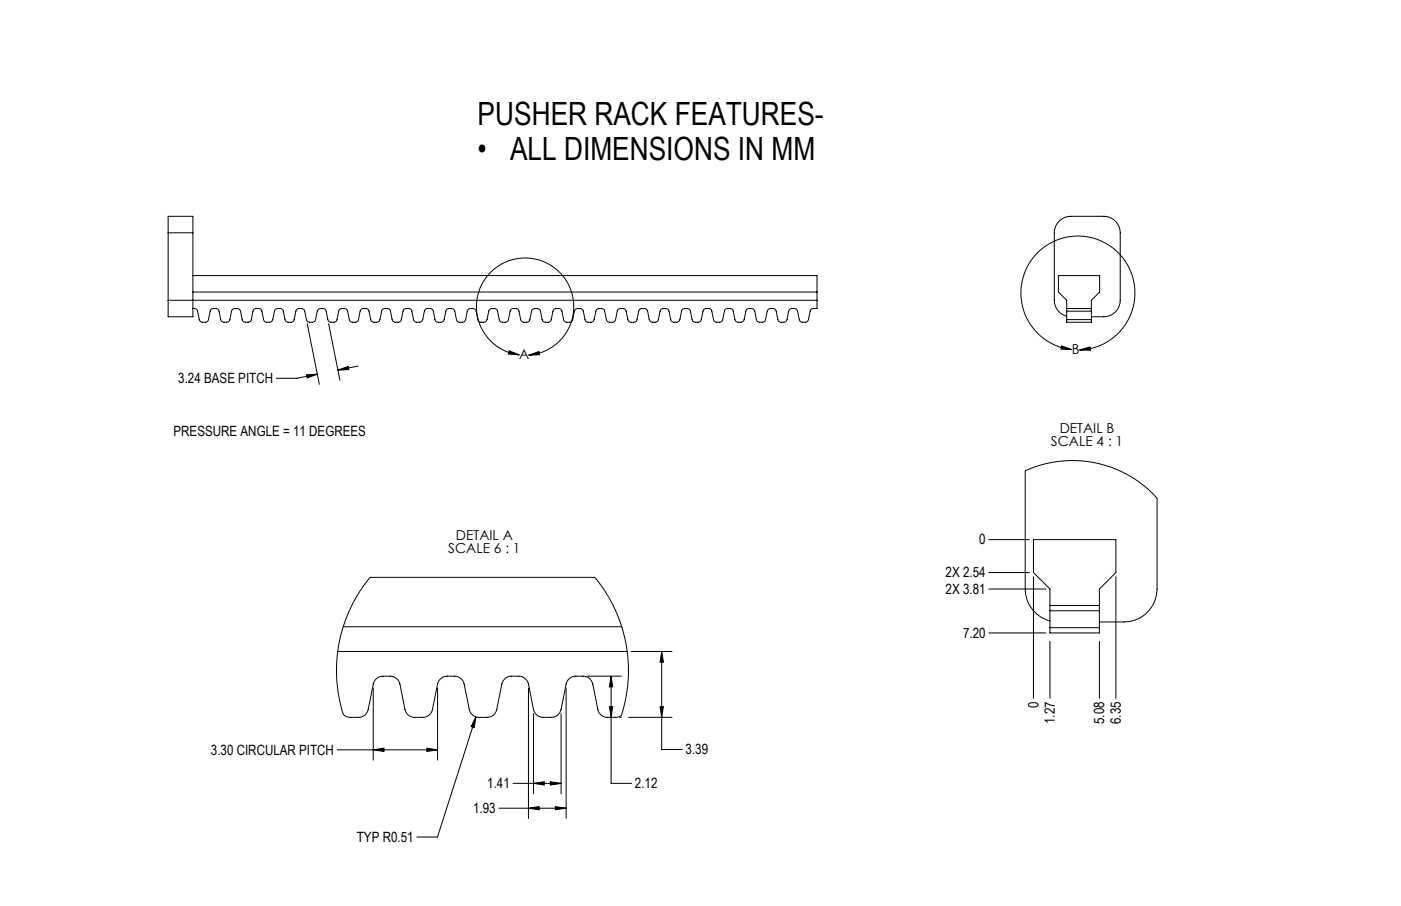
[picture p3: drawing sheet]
<svg xmlns="http://www.w3.org/2000/svg" width="432mm" height="279mm" viewBox="0 0 432 279" stroke-linecap="round" stroke-linejoin="round" font-family="sans-serif">
<g fill="none" stroke="#000" stroke-width=".31">
<path d="M51.8 71.8v-5.1h7.6v5.1M51.8 71.8h7.6M51.8 71.8v20.8M59.4 71.8v25.9h-7.6v-5.1M51.8 92.6h200M59.4 85h192.4v10.1h-1.3l-.6 .4-.7 3.1a.97 .97 0 0 1-1 .8h-1l-.7-.5-.7-2.9a.97 .97 0 0 0-1-.9h-.9l-.7 .5-.6 3a.98 .98 0 0 1-1.1 .8h-.9l-.7-.5-.7-2.9a.97 .97 0 0 0-1-.9h-.9l-.7 .5-.7 3a.97 .97 0 0 1-1 .8h-.9l-.7-.5-.7-2.9a.98 .98 0 0 0-1-.9h-.9l-.6 .4-.8 3.1a.97 .97 0 0 1-.9 .8h-1.1l-.7-.7-.6-2.7a.97 .97 0 0 0-1-.9h-.9l-.7 .5-.7 3a.97 .97 0 0 1-.9 .8h-1.1l-.7-.5-.6-2.9a.97 .97 0 0 0-1-.9h-.9l-.7 .5-.7 3a.97 .97 0 0 1-.9 .8h-1.1l-.7-.5-.6-2.9a.97 .97 0 0 0-1-.9h-.9l-.7 .5-.7 3a.98 .98 0 0 1-1 .8h-1l-.7-.5-.6-2.9a.97 .97 0 0 0-1-.9h-.9l-.7 .5-.7 3a.97 .97 0 0 1-1 .8h-1l-.7-.5-.6-2.9a.98 .98 0 0 0-1-.9h-.9l-.6 .4-.8 3.1a.97 .97 0 0 1-1 .8h-1l-.8-.7-.5-2.7a.97 .97 0 0 0-1-.9h-.9l-.7 .5-.7 3a.97 .97 0 0 1-1 .8h-1l-.7-.5-.6-2.9a.97 .97 0 0 0-1-.9h-.9l-.7 .5-.7 3a.97 .97 0 0 1-1 .8h-1l-.7-.5-.6-2.9a.97 .97 0 0 0-1-.9h-.9l-.7 .5-.7 3a.98 .98 0 0 1-1 .8h-1l-.7-.5-.6-2.9a.97 .97 0 0 0-1-.9h-.9l-.7 .5-.7 3a.97 .97 0 0 1-1 .8h-1l-.7-.5-.6-2.9a.98 .98 0 0 0-1-.9h-1l-.6 .4-.7 3.1a.97 .97 0 0 1-1 .8h-1l-.8-.7-.6-2.7a.97 .97 0 0 0-.9-.9h-1l-.7 .5-.6 3a.97 .97 0 0 1-1 .8h-1l-.7-.5-.6-2.9a.97 .97 0 0 0-1-.9h-1l-.7 .5-.6 3a.97 .97 0 0 1-1 .8h-1l-.7-.5-.6-2.9a.97 .97 0 0 0-1-.9h-.9l-.8 .5-.6 3a.98 .98 0 0 1-1 .8h-1l-.7-.5-.6-2.9a.97 .97 0 0 0-1-.9h-.9l-.8 .5-.6 3a.97 .97 0 0 1-1 .8h-1l-.7-.5-.6-2.9a.98 .98 0 0 0-1.1-.9h-.9l-.6 .4-.7 3.1a.97 .97 0 0 1-1 .8h-1l-.8-.7-.6-2.7a.97 .97 0 0 0-1-.9h-.9l-.7 .5-.6 3a.97 .97 0 0 1-1 .8h-1l-.7-.5-.7-2.9a.97 .97 0 0 0-1-.9h-.9l-.7 .5-.6 3a.97 .97 0 0 1-1 .8h-1l-.7-.5-.7-2.9a.97 .97 0 0 0-1-.9h-.9l-.7 .5-.6 3a.98 .98 0 0 1-1 .8h-1l-.7-.5-.7-2.9a.97 .97 0 0 0-.9-.9h-1l-.7 .5-.6 3a.97 .97 0 0 1-1 .8h-1l-.7-.5-.7-2.9a.98 .98 0 0 0-1-.9h-.9l-.6 .4-.7 3.1a.97 .97 0 0 1-1 .8h-1.1l-.7-.7-.6-2.7a.97 .97 0 0 0-1-.9h-.9l-.7 .5-.6 3a.97 .97 0 0 1-1 .8h-1l-.8-.5-.6-2.9a.97 .97 0 0 0-1-.9h-.9l-.7 .5-.6 3a.97 .97 0 0 1-1 .8h-1l-.7-.5-.7-2.9a.97 .97 0 0 0-1-.9h-.9l-.7 .5-.6 3a.98 .98 0 0 1-1.1 .8h-.9l-.7-.5-.7-2.9a.97 .97 0 0 0-1-.9h-.9l-.7 .5-.7 3a.97 .97 0 0 1-1 .8h-.9l-.7-.5-.7-2.9a.98 .98 0 0 0-1-.9h-.9l-.6 .4-.8 3.1a.97 .97 0 0 1-.9 .8h-1.1l-.7-.7-.6-2.7a1.11 1.11 0 0 0-1.5-.9M59.4 90.1h192.4M94.7 99.8l3.7 18.7M101.3 99.8l3.5 17.5M328.8 95.1v.9M328.8 98.6v.8h7.6v-.8M328.8 97.5a5 5 0 0 1-3.9-4.9v-20.8a5.1 5.1 0 0 1 5.1-5.1h10.2a5.1 5.1 0 0 1 5.1 5.1v20.8a5.1 5.1 0 0 1-5.1 5.1h-3.8"/>
<path d="M328.8 95.1v-2.5l-2.6-2.5v-5.1h12.7v5.1l-2.5 2.5v2.5M328.8 95.1h7.6M328.8 96v2.6M328.8 96h7.6M328.8 98.6h7.6M336.4 95.1v.9M336.4 96v2.6M94.5 115.6l3.3-.2-3.1 1.2zM97.8 115.4l-6.3 1.3h-6.3M104.2 114.1l3.1-1.1 .2 1zM110.4 112.9l-6.2 1.2M157 108.2l3.1 1.2-3.4-.2z"/>
<path d="M160.1 109.4a15 15 0 0 1-10.8-23.1 15 15 0 0 1 25.5 .6 15 15 0 0 1-11.9 22.6M162.9 109.5l3.2-1.1 .2 1zM327.2 106.7l3.1 1.1-3.3-.1zM330.3 107.8a17.6 17.6 0 0 1-12.6-27.2 17.6 17.6 0 0 1 30 1.3 17.6 17.6 0 0 1-15 26M332.7 107.9l3.3-.9 .1 1zM114.1 178h69.2l3.2 4.3 2.8 5.2 2.3 5.8 1.3 5 .7 5.5 .1 4.6-.6 5.6-1.2 5.4a1.71 1.71 0 0 1-2.1 1.8 6.2 6.2 0 0 1-4.1-.4l-.8-.6-.5-.9-1.7-8.3a3.1 3.1 0 0 0-3-2.5 5.8 5.8 0 0 0-3.7 .4l-.8 .7-.6 .9-1.7 8.3a3 3 0 0 1-3 2.4 6.2 6.2 0 0 1-4-.4l-1.3-1.5-1.7-8.3a3.1 3.1 0 0 0-3-2.5 5.8 5.8 0 0 0-3.8 .4l-1.3 1.6-1.7 8.3a3 3 0 0 1-3 2.4 6.2 6.2 0 0 1-4-.4l-.8-.6-.5-.9-1.7-8.3a3.1 3.1 0 0 0-3-2.5 5.8 5.8 0 0 0-3.8 .4l-.8 .7-.5 .9-1.7 8.3a3 3 0 0 1-3 2.4 6.2 6.2 0 0 1-4-.4l-.8-.6-.5-.9-1.7-8.3a3.1 3.1 0 0 0-3-2.5 5.8 5.8 0 0 0-3.8 .4l-.8 .7-.5 .9-1.7 8.3a3 3 0 0 1-3 2.4 6 6 0 0 1-4-.4 3.9 3.9 0 0 1-1.3-2.6l-1.1-5.2-.4-4.9 .3-6.6 1.1-6 1.5-4.8 2.2-4.8 2.3-3.9zM304.8 166.4h12.5M304.8 176.6h12.5M318.5 177.8v37.6M343.9 177.8v37.6M105.8 193.3h85.8M304.8 181.6h17.5"/>
<path d="M304.8 195.2h17.5M323.6 191.5a10.1 10.1 0 0 1-7.6-9.9v-36.4l2.9-1.2 3.2-.9 4.2-.8 3.3-.3 4.2 .2 3.1 .4 4.1 1 3.4 1.3 5.8 3.1 3.6 2.8 2.8 2.8v28a10.2 10.2 0 0 1-10.1 10.2h-7.7M323.6 186.7v1.6M323.6 193.6v1.6h15.2v-1.6M323.6 186.7v-5.1l-5.1-5v-10.2h25.4v10.2l-5.1 5v5.1M323.6 188.3v5.3M323.6 186.7h15.2M323.6 188.3h15.2M323.6 193.6h15.2M323.6 197.8v17.6M338.8 186.7v1.6M338.8 188.3v5.3"/>
<path d="M338.8 197.8v17.6M104.1 200.9h89.2M115 212.2v22.2M134.9 212.2v22.2M162.9 212.2v40.2M174.5 212.2v40.2M181 208.5h10.5M187.8 217.9h1l-.5 3.3zM188.3 208.5l.5 3.3h-1zM188.3 208.5v33.1h6.4M194.6 200.9h12.5M203.4 217.9h1.1l-.6 3.3z"/>
<path d="M203.9 200.9l.6 3.3h-1.1zM203.9 200.9v30.2h6.4M103.9 231.2h31M115 231.2l3.4-.5v1zM131.6 230.7l3.3 .5-3.3 .5zM146.7 221.1l-.5 3.3-1-.3zM146.7 221.1l-11.9 37h-6.3M164.4 220.1v24.7M172.9 220.1v24.7M191 221.2h.5M193.7 221.2h13.4M153.8 249.2h20.7"/>
<path d="M158.1 241.6h14.8M162.9 249.2l3.3-.5v1zM164.4 241.6l3.3-.5v1zM169.6 241.1l3.3 .5-3.3 .5zM171.2 248.7l3.3 .5-3.3 .5z"/>
</g>
<g fill="#000">
<path d="M94.5 115.6l3.3-.2-3.1 1.2zM104.2 114.1l3.1-1.1 .2 1zM203.9 200.9l.6 3.3h-1.1zM203.4 217.9h1.1l-.6 3.3zM115 231.2l3.4-.5v1zM131.6 230.7l3.3 .5-3.3 .5zM188.3 208.5l.5 3.3h-1zM187.8 217.9h1l-.5 3.3zM162.9 249.2l3.3-.5v1zM171.2 248.7l3.3 .5-3.3 .5zM164.4 241.6l3.3-.5v1zM169.6 241.1l3.3 .5-3.3 .5zM146.7 221.1l-1.5 3 1 .3z"/>
<path d="M162.9 109.5l3.2-1.1 .2 1zM157 108.2l3.1 1.2-3.4-.2zM332.7 107.9l3.3-.9 .1 1zM327.2 106.7l3.1 1.1-3.3-.1z"/>
</g>
<g font-size="9.9">
<text x="147.2" y="38.6">PUSHER RACK FEATURES-</text>
<text x="147.2" y="49.4">•</text>
<text x="157.2" y="49.4">ALL DIMENSIONS IN MM</text>
</g>
<g font-size="4.4">
<text x="55" y="118.1">3.24 BASE PITCH</text>
<text x="53.5" y="134.6">PRESSURE ANGLE = 11 DEGREES</text>
<text x="301.8" y="167.9">0</text>
<text x="291.5" y="178">2X 2.54</text>
<text x="291.5" y="183.1">2X 3.81</text>
<text x="296.8" y="196.7">7.20</text>
<text x="320" y="218.3" transform="rotate(-90 320 218.3)">0</text>
<text x="325.1" y="223.3" transform="rotate(-90 325.1 223.3)">1.27</text>
<text x="340.3" y="223.3" transform="rotate(-90 340.3 223.3)">5.08</text>
<text x="345.4" y="223.3" transform="rotate(-90 345.4 223.3)">6.35</text>
<text x="65" y="232.7">3.30 CIRCULAR PITCH</text>
<text x="211.3" y="232.6">3.39</text>
<text x="150.2" y="243.1">1.41</text>
<text x="195.7" y="243.1">2.12</text>
<text x="145.8" y="250.7">1.93</text>
<text x="110" y="259.6">TYP R0.51</text>
</g>
<g font-size="4.2">
<text x="160.1" y="110.8">A</text>
<text x="330.4" y="109.1">B</text>
<text x="323.9" y="137.6">SCALE 4 : 1</text>
<text x="326.6" y="133.5">DETAIL B</text>
<text x="140.5" y="166.5">DETAIL A</text>
<text x="138.2" y="170.7">SCALE 6 : 1</text>
</g>
</svg>
